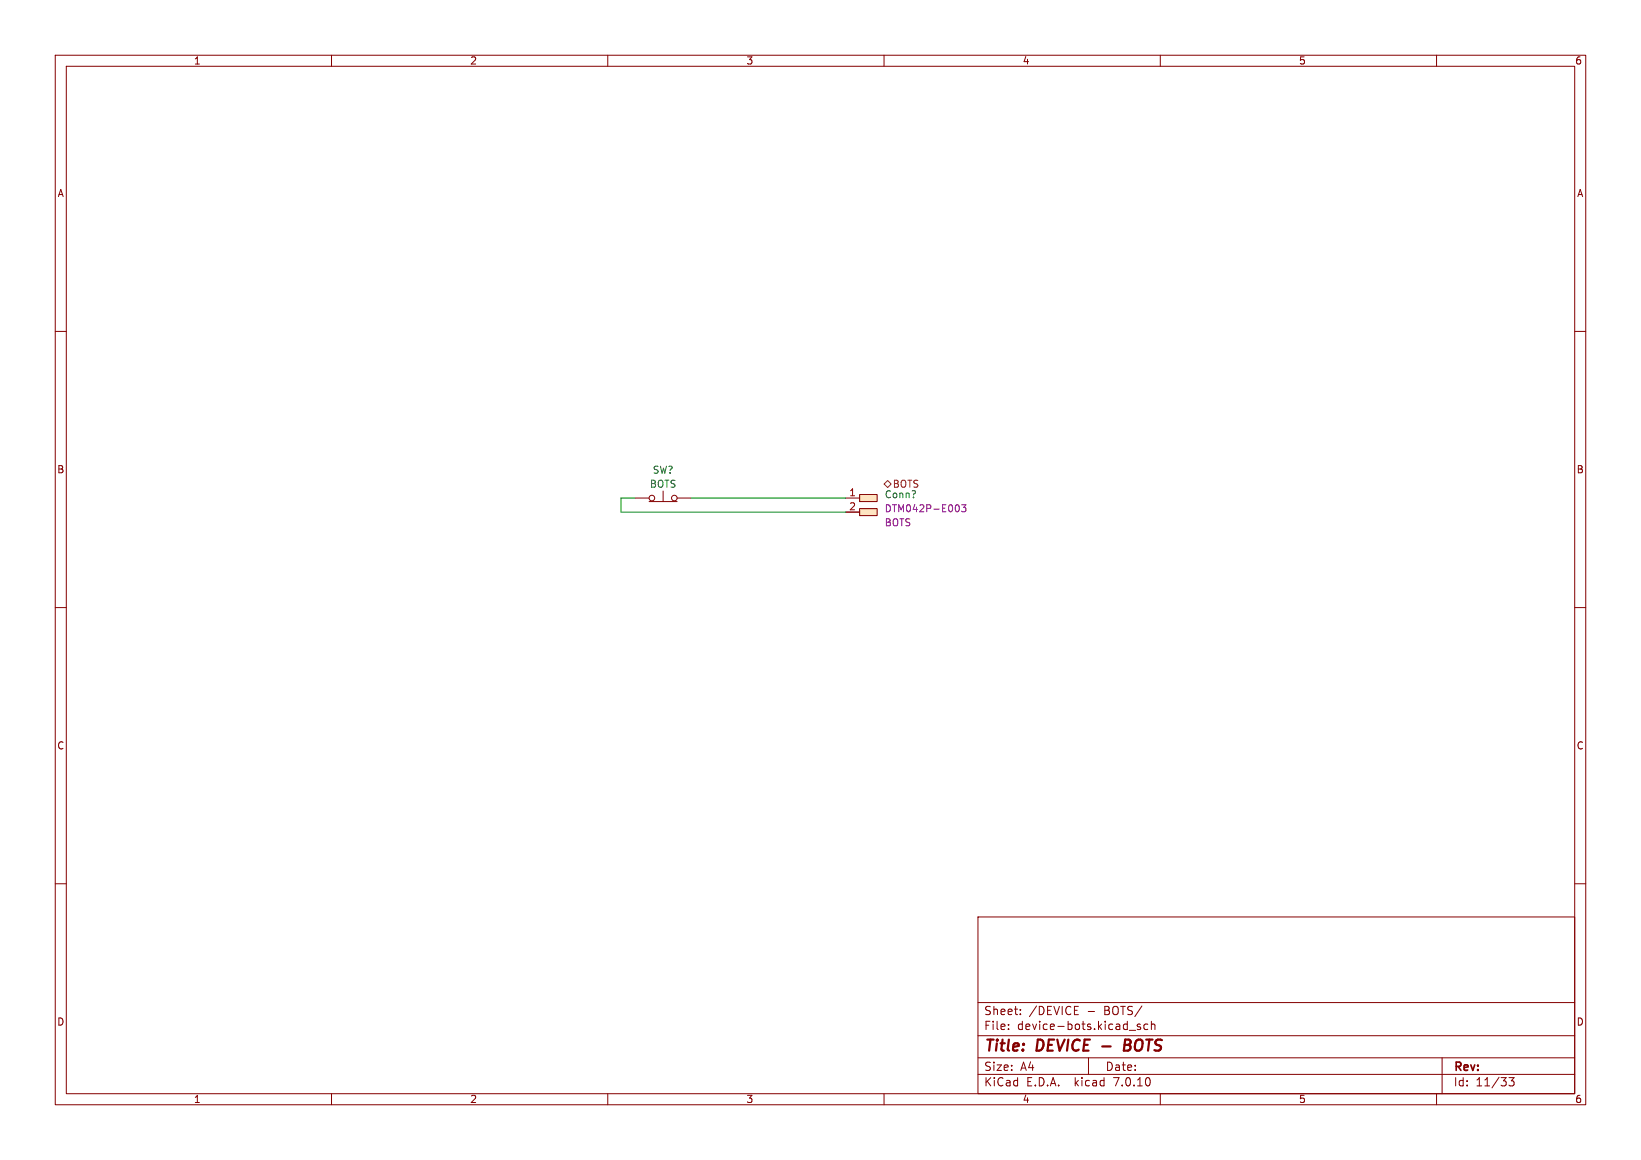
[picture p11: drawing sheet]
<svg xmlns="http://www.w3.org/2000/svg" width="297mm" height="210mm" viewBox="0 0 297 210" stroke-linecap="round" stroke-linejoin="round" font-family="sans-serif">
<g fill="none" stroke="#840000" stroke-width=".18">
<path d="M10 10h277v190h-277zM12 12h273v186h-273zM60 10v2M110 10v2M160 10v2M210 10v2M260 10v2M10 60h2M285 60h2M114.9 90.2h2.6M117.5 90.8h5.1M120 88.9v1.9"/>
<path d="M122.6 90.2h2.5M153 92.7h2.6M153 90.2h2.6M155.6 89.5h3.1v1.3h-3.1zM155.6 92.1h3.1v1.2h-3.1zM10 110h2M285 110h2M10 160h2M285 160h2M177 166h108v32h-108zM60 198v2M110 198v2"/>
<path d="M160 198v2M177 194.5h108M177 191.5h108M177 187.5h108M177 181.5h108M182.5 186.3v.1M182.5 185.5v.1M184.7 183.6v.1M184.7 182.8v.1M194.5 183.7h.7M194.5 182.2h.7M197 191.5v3"/>
<path d="M204.4 186.5h1.1M206.4 185.5l-.4-.1-.2 .2 .1 .2 .5 .2v.3h-.6M207.7 185.5l-.4-.1-.3 .3v.4l.2 .2h.5M208.4 185.5l.2-.1 .4 .1v.9M208.4 184.9v1.5M210 198v2M260 198v2M261 191.5v6.5M273.1 195.1h.9l-.5 .6 .5 .1v.7l-.3 .1h-.4l-.2-.1"/>
<circle cx="118" cy="90.2" r=".51"/>
<circle cx="122" cy="90.2" r=".51"/>
</g>
<path d="M199.5 189.4h1.5M203.5 189.2h.7M204.2 189.2l.3 .1M204.3 188.2h-.7l-.2 2 1-.1M204.4 189.1l-.2 .1" fill="none" stroke="#840000" stroke-width=".4"/>
<g fill="#ffe5bf" stroke="#ffe5bf" stroke-width=".18">
<path d="M155.6 89.5h3.1v1.3h-3.1z"/>
<path d="M155.6 92.1h3.1v1.2h-3.1z"/>
</g>
<path d="M173.2 91.4a.68 .68 0 0 1 .4 .6 .68 .68 0 0 1-.4 .7M174 91.4h.8l-.4 .5 .4 .1v.5l-.2 .2-.6-.2" fill="none" stroke="#840084" stroke-width=".18"/>
<path d="M160.7 87l.6 .6-.6 .7-.7-.7z" fill="none" stroke="#725600" stroke-width=".18"/>
<path d="M114.9 90.2h-2.5v2.5h40.6M125.1 90.2h27.9" fill="none" stroke="#009600" stroke-width=".18"/>
<g font-size="2.8" fill="#840000">
<text x="178" y="190.9">Title:</text>
<text x="187.7" y="190.9">DEVICE</text>
<text x="205.1" y="190.9">BOTS</text>
</g>
<g font-size="2.1" fill="#840000">
<text x="178" y="184">Sheet:</text>
<text x="186.2" y="184">/DEVICE</text>
<text x="196.8" y="184">-</text>
<text x="200" y="184">BOTS/</text>
<text x="178" y="186.7">File:</text>
<text x="184.1" y="186.7">device-bots.kicad_sch</text>
<text x="178" y="196.9">KiCad</text>
<text x="178" y="194.1">Size:</text>
<text x="184.7" y="194.1">A4</text>
<text x="185.7" y="196.9">E.D.A.</text>
<text x="194.6" y="196.9">kicad</text>
<text x="200" y="194.1">Date:</text>
<text x="201.8" y="196.9">7.0.10</text>
<text x="263" y="194.3">Rev:</text>
<text x="263" y="196.9">Id:</text>
<text x="267.1" y="196.9">11/33</text>
</g>
<g font-size="1.8" fill="#840000">
<text x="35" y="11.9">1</text>
<text x="85" y="11.9">2</text>
<text x="135" y="11.9">3</text>
<text x="185" y="11.9">4</text>
<text x="235" y="11.9">5</text>
<text x="285" y="11.9">6</text>
<text x="10.3" y="35.9">A</text>
<text x="285.3" y="35.9">A</text>
<text x="10.3" y="85.9">B</text>
<text x="285.3" y="85.9">B</text>
<text x="10.3" y="135.9">C</text>
<text x="285.3" y="135.9">C</text>
<text x="10.3" y="185.9">D</text>
<text x="285.3" y="185.9">D</text>
<text x="35" y="199.9">1</text>
<text x="85" y="199.9">2</text>
<text x="135" y="199.9">3</text>
<text x="185" y="199.9">4</text>
<text x="235" y="199.9">5</text>
<text x="285" y="199.9">6</text>
</g>
<g font-size="1.8" fill="#006464">
<text x="117.5" y="88.5">BOTS</text>
<text x="118" y="86">SW?</text>
<text x="160" y="90.4">Conn?</text>
</g>
<g font-size="1.8" fill="#a90000">
<text x="153.6" y="89.9">1</text>
<text x="153.6" y="92.5">2</text>
</g>
<text font-size="1.8" fill="#725600" x="161.5" y="88.5">BOTS</text>
<g font-size="1.8" fill="#840084">
<text x="160" y="92.9">DTM042P-E003</text>
<text x="160" y="95.5">BOTS</text>
</g>
</svg>
